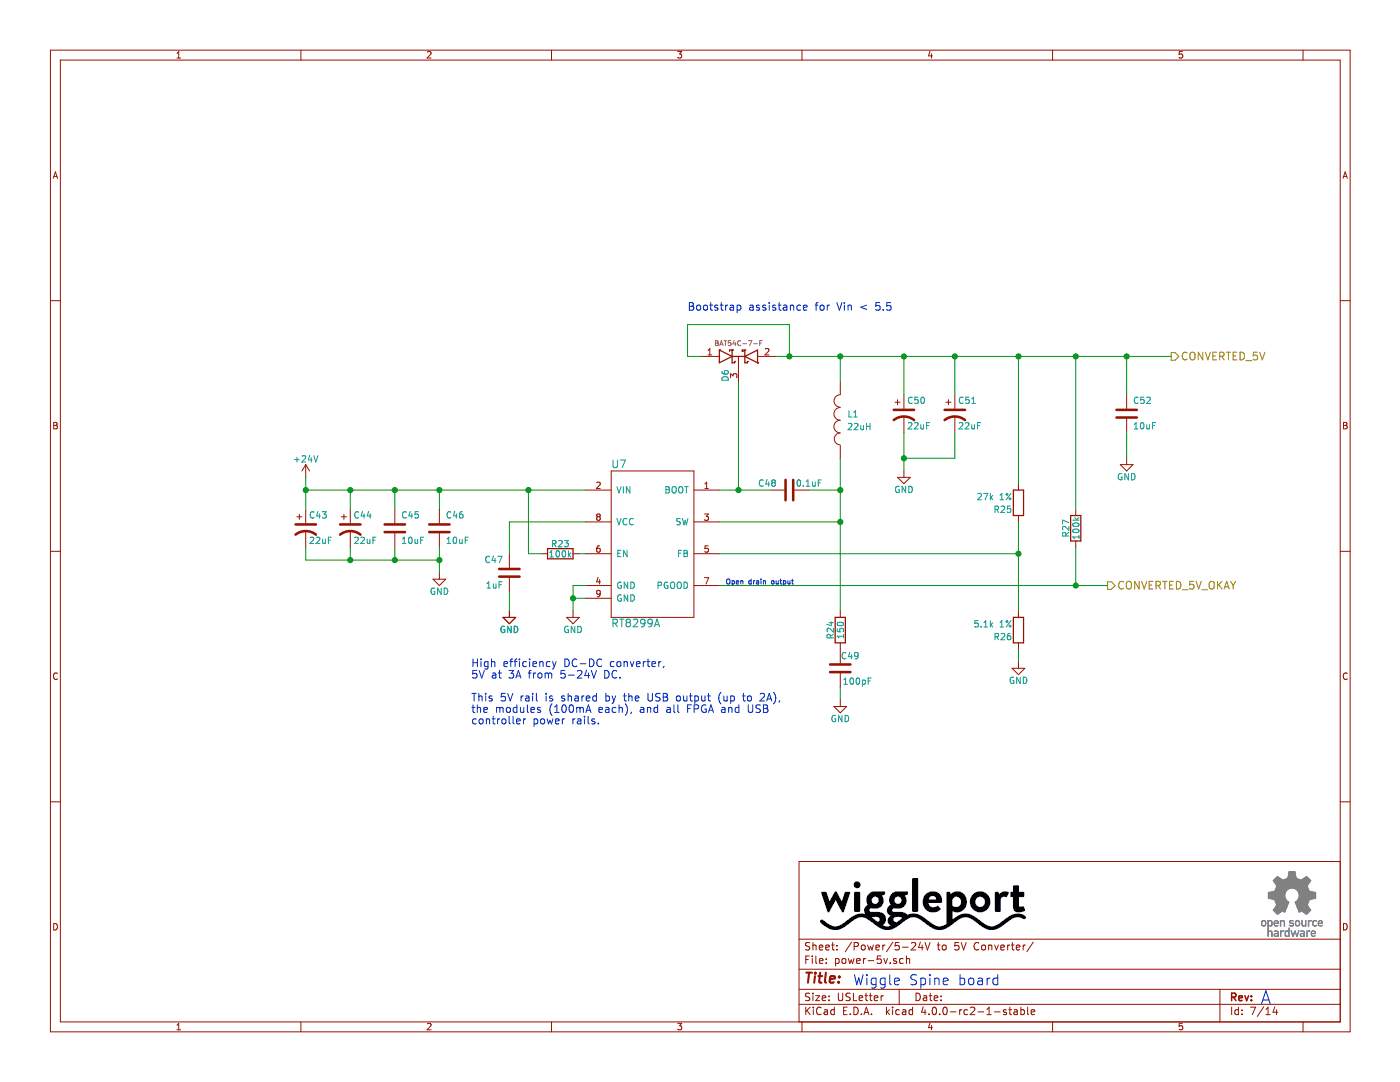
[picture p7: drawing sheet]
EESchema Schematic File Version 2
LIBS:power
LIBS:device
LIBS:transistors
LIBS:conn
LIBS:linear
LIBS:regul
LIBS:74xx
LIBS:cmos4000
LIBS:adc-dac
LIBS:memory
LIBS:xilinx
LIBS:microcontrollers
LIBS:dsp
LIBS:microchip
LIBS:analog_switches
LIBS:motorola
LIBS:texas
LIBS:intel
LIBS:audio
LIBS:interface
LIBS:digital-audio
LIBS:philips
LIBS:display
LIBS:cypress
LIBS:siliconi
LIBS:opto
LIBS:atmel
LIBS:contrib
LIBS:valves
LIBS:ftdi
LIBS:Lattice
LIBS:silabs
LIBS:Cypress_cy8c5xlp
LIBS:Cypress_PSoC
LIBS:Lattice_iCE_FPGA
LIBS:xess
LIBS:xilinx6s
LIBS:xilinx6v
LIBS:xilinx7
LIBS:wiggle-spine-cache
EELAYER 25 0
EELAYER END
$Descr USLetter 11000 8500
encoding utf-8
Sheet 7 14
Title ""
Date ""
Rev ""
Comp ""
Comment1 ""
Comment2 ""
Comment3 ""
Comment4 ""
$EndDescr
$Comp
L R R23
U 1 1
P 4400 4350
F 0 "R23" V 4480 4350 50  0000 C CNN
F 1 "100k" V 4400 4350 50  0000 C CNN
F 2 "Resistors_SMD:R_0805" V 4330 4350 30  0001 C CNN
F 3 "https://www.seielect.com/Catalog/SEI-RMCF_RMCP.pdf" H 4400 4350 30  0001 C CNN
F 4 "Digikey" V 4400 4350 60  0001 C CNN "Vend1"
F 5 "Stackpole" V 4400 4350 60  0001 C CNN "Mfg1"
F 6 "RMCF0805JT100K" V 4400 4350 60  0001 C CNN "Mfg1Id"
F 7 "RMCF0805JT100KCT-ND" V 4400 4350 60  0001 C CNN "Vend1Id"
F 8 "0.00320" V 4400 4350 60  0001 C CNN "RefPrice1k"
	1    4400 4350
	0    -1   -1   0   
$EndComp
$Comp
L +24V #PWR0123
U 1 1
P 2400 3750
F 0 "#PWR0123" H 2400 3600 50  0001 C CNN
F 1 "+24V" H 2400 3890 50  0000 C CNN
F 2 "" H 2400 3750 60  0000 C CNN
F 3 "" H 2400 3750 60  0000 C CNN
	1    2400 3750
	1    0    0    -1  
$EndComp
$Comp
L C C47
U 1 1
P 4000 4500
F 0 "C47" H 3950 4600 50  0000 R CNN
F 1 "1uF" H 3950 4400 50  0000 R CNN
F 2 "Capacitors_SMD:C_0805" H 4038 4350 30  0001 C CNN
F 3 "http://www.murata.com/~/media/webrenewal/support/library/catalog/products/capacitor/mlcc/c02e.ashx" H 4000 4500 60  0001 C CNN
F 4 "GRM219R61H105KA73D" H 4050 4300 39  0001 L BNN "Mfg1Id"
F 5 "Murata" H 4000 4500 60  0001 C CNN "Mfg1"
F 6 "Digikey" H 4000 4500 60  0001 C CNN "Vend1"
F 7 "490-10743-2-ND" H 4000 4500 60  0001 C CNN "Vend1Id"
F 8 "0.03980" H 4000 4500 60  0001 C CNN "RefPrice1k"
	1    4000 4500
	1    0    0    -1  
$EndComp
$Comp
L RT8299A U7
U 1 1
P 5050 3650
F 0 "U7" H 4800 3650 60  0000 L CNN
F 1 "RT8299A" H 4800 2400 60  0000 L CNN
F 2 "Housings_SOIC:SOIC-8-1EP_3.9x4.9mm_Pitch1.27mm" H 5050 3650 60  0001 C CNN
F 3 "http://www.richtek.com/assets/product_file/RT8299A/DS8299A-03.pdf" H 5050 3650 60  0001 C CNN
F 4 "Digikey" H 5050 3650 60  0001 C CNN "Vend1"
F 5 "1028-1295-1-ND" H 5050 3650 60  0001 C CNN "Vend1Id"
F 6 "Richtek" H 5050 3650 60  0001 C CNN "Mfg1"
F 7 "RT8299AZSP" H 5050 3650 60  0001 C CNN "Mfg1Id"
F 8 "0.37752" H 5050 3650 60  0001 C CNN "RefPrice1k"
	1    5050 3650
	1    0    0    -1  
$EndComp
$Comp
L C C48
U 1 1
P 6200 3850
F 0 "C48" V 6150 3750 50  0000 R CNN
F 1 "0.1uF" V 6150 3900 50  0000 L CNN
F 2 "Capacitors_SMD:C_0805" H 6238 3700 30  0001 C CNN
F 3 "http://psearch.murata.com/capacitor/product/GRM21BR71H104MA01%23.pdf" H 6200 3850 60  0001 C CNN
F 4 "0.01880" V 6200 3850 60  0001 C CNN "RefPrice1k"
F 5 "490-9672-2-ND" V 6200 3850 60  0001 C CNN "Vend1Id"
F 6 "Digikey" V 6200 3850 60  0001 C CNN "Vend1"
F 7 "Murata" V 6200 3850 60  0001 C CNN "Mfg1"
F 8 "GRM21BR71H104MA01L" V 6200 3850 60  0001 C CNN "Mfg1Id"
	1    6200 3850
	0    1    1    0   
$EndComp
$Comp
L INDUCTOR L1
U 1 1
P 6600 3300
F 0 "L1" H 6500 3250 50  0000 C CNN
F 1 "22uH" H 6450 3350 50  0000 C CNN
F 2 "Inductors_NEOSID:Neosid_Inductor_SM-NE127" H 6600 3300 60  0001 C CNN
F 3 "http://www.bourns.com/docs/Product-Datasheets/SRR1280.pdf" H 6600 3300 60  0001 C CNN
F 4 "SRR1280-220MTR-ND" V 6600 3300 60  0001 C CNN "Vend1Id"
F 5 "Bourns" V 6600 3300 60  0001 C CNN "Mfg1"
F 6 "SRR1280-220M" V 6600 3300 60  0001 C CNN "Mfg1Id"
F 7 "Digikey" V 6600 3300 60  0001 C CNN "Vend1"
F 8 "0.42160" V 6600 3300 60  0001 C CNN "RefPrice1k"
	1    6600 3300
	-1   0    0    1   
$EndComp
$Comp
L R R24
U 1 1
P 6600 4950
F 0 "R24" V 6680 4950 50  0000 C CNN
F 1 "150" V 6600 4950 50  0000 C CNN
F 2 "Resistors_SMD:R_0805" V 6530 4950 30  0001 C CNN
F 3 "https://www.seielect.com/Catalog/SEI-RMCF_RMCP.pdf" H 6600 4950 30  0001 C CNN
F 4 "0.0032" V 6600 4950 60  0001 C CNN "RefPrice1k"
F 5 "RMCF0805JT150RCT-ND" V 6600 4950 60  0001 C CNN "Vend1Id"
F 6 "Digikey" V 6600 4950 60  0001 C CNN "Vend1"
F 7 "Stackpole" V 6600 4950 60  0001 C CNN "Mfg1"
F 8 "RMCF0805JT150R" V 6600 4950 60  0001 C CNN "Mfg1Id"
	1    6600 4950
	-1   0    0    1   
$EndComp
$Comp
L C C49
U 1 1
P 6600 5250
F 0 "C49" H 6450 5150 50  0000 L CNN
F 1 "100pF" H 6350 5350 50  0000 L CNN
F 2 "Capacitors_SMD:C_0805" H 6638 5100 30  0001 C CNN
F 3 "http://psearch.murata.com/capacitor/product/GRM21BR71H104MA01%23.pdf" H 6600 5250 60  0001 C CNN
F 4 "0.02130" V 6600 5250 60  0001 C CNN "RefPrice1k"
F 5 "490-1615-1-ND" V 6600 5250 60  0001 C CNN "Vend1Id"
F 6 "Digikey" V 6600 5250 60  0001 C CNN "Vend1"
F 7 "Murata" V 6600 5250 60  0001 C CNN "Mfg1"
F 8 "GRM2165C1H101JA01D" V 6600 5250 60  0001 C CNN "Mfg1Id"
	1    6600 5250
	-1   0    0    1   
$EndComp
$Comp
L R R26
U 1 1
P 8000 4950
F 0 "R26" H 8050 5000 50  0000 L CNN
F 1 "5.1k 1%" H 8050 4900 50  0000 L CNN
F 2 "Resistors_SMD:R_0805" V 7930 4950 30  0001 C CNN
F 3 "https://www.seielect.com/Catalog/SEI-RMCF_RMCP.pdf" H 8000 4950 30  0001 C CNN
F 4 "Digikey" V 8000 4950 60  0001 C CNN "Vend1"
F 5 "Stackpole" V 8000 4950 60  0001 C CNN "Mfg1"
F 6 "RMCF0805FT5K10" V 8000 4950 60  0001 C CNN "Mfg1Id"
F 7 "RMCF0805FT5K10CT-ND" V 8000 4950 60  0001 C CNN "Vend1Id"
F 8 "0.00448" V 8000 4950 60  0001 C CNN "RefPrice1k"
	1    8000 4950
	-1   0    0    1   
$EndComp
$Comp
L R R25
U 1 1
P 8000 3950
F 0 "R25" H 8050 4000 50  0000 L CNN
F 1 "27k 1%" H 8050 3900 50  0000 L CNN
F 2 "Resistors_SMD:R_0805" V 7930 3950 30  0001 C CNN
F 3 "https://www.seielect.com/Catalog/SEI-RMCF_RMCP.pdf" H 8000 3950 30  0001 C CNN
F 4 "Digikey" V 8000 3950 60  0001 C CNN "Vend1"
F 5 "Stackpole" V 8000 3950 60  0001 C CNN "Mfg1"
F 6 "RMCF0805FT27K0" V 8000 3950 60  0001 C CNN "Mfg1Id"
F 7 "RMCF0805FT27K0CT-ND" V 8000 3950 60  0001 C CNN "Vend1Id"
F 8 "0.00448" V 8000 3950 60  0001 C CNN "RefPrice1k"
	1    8000 3950
	-1   0    0    1   
$EndComp
Text HLabel 9200 2800 2    60   Output ~ 0
CONVERTED_5V
$Comp
L R R27
U 1 1
P 8450 4150
F 0 "R27" V 8530 4150 50  0000 C CNN
F 1 "100k" V 8450 4150 50  0000 C CNN
F 2 "Resistors_SMD:R_0805" V 8380 4150 30  0001 C CNN
F 3 "https://www.seielect.com/Catalog/SEI-RMCF_RMCP.pdf" H 8450 4150 30  0001 C CNN
F 4 "Digikey" V 8450 4150 60  0001 C CNN "Vend1"
F 5 "Stackpole" V 8450 4150 60  0001 C CNN "Mfg1"
F 6 "RMCF0805JT100K" V 8450 4150 60  0001 C CNN "Mfg1Id"
F 7 "RMCF0805JT100KCT-ND" V 8450 4150 60  0001 C CNN "Vend1Id"
F 8 "0.00320" V 8450 4150 60  0001 C CNN "RefPrice1k"
	1    8450 4150
	-1   0    0    1   
$EndComp
$Comp
L GND #PWR0124
U 1 1
P 6600 5500
F 0 "#PWR0124" H 6600 5250 50  0001 C CNN
F 1 "GND" H 6600 5350 50  0000 C CNN
F 2 "" H 6600 5500 60  0000 C CNN
F 3 "" H 6600 5500 60  0000 C CNN
	1    6600 5500
	1    0    0    -1  
$EndComp
Text HLabel 8700 4600 2    60   Output ~ 0
CONVERTED_5V_OKAY
$Comp
L D_Schottky_x2_KCom_AAK D6
U 1 1
P 5800 2800
F 0 "D6" V 5700 2650 50  0000 C CNN
F 1 "BAT54 2x common cathode" H 5800 2900 50  0001 C CNN
F 2 "TO_SOT_Packages_SMD:SOT-23" H 5800 2800 60  0001 C CNN
F 3 "http://www.diodes.com/_files/datasheets/ds11005.pdf" H 5800 2800 60  0001 C CNN
F 4 "Diodes Inc" H 5800 2950 39  0001 C CNN "Mfg1"
F 5 "BAT54C-7-F" H 5800 2900 39  0000 C CNN "Mfg1Id"
F 6 "BAT54C-FDICT-ND" V 5800 2800 60  0001 C CNN "Vend1Id"
F 7 ".03955" V 5800 2800 60  0001 C CNN "RefPrice1k"
F 8 "Digikey" V 5800 2800 60  0001 C CNN "Vend1"
	1    5800 2800
	1    0    0    -1  
$EndComp
Text Notes 5700 4600 0    39   ~ 0
Open drain output
Text Notes 5400 2450 0    60   ~ 0
Bootstrap assistance for Vin < 5.5
Text Notes 6700 7750 0    79   ~ 0
Wiggle Spine board
Text Notes 9900 7900 0    102  ~ 0
A
Text Notes 3700 5700 0    60   ~ 0
High efficiency DC-DC converter,\n5V at 3A from 5-24V DC.\n\nThis 5V rail is shared by the USB output (up to 2A),\nthe modules (100mA each), and all FPGA and USB\ncontroller power rails.
$Comp
L CP1 C50
U 1 1
P 7100 3250
F 0 "C50" H 7125 3350 50  0000 L CNN
F 1 "22uF" H 7125 3150 50  0000 L CNN
F 2 "Capacitors_SMD:c_elec_6.3x7.7" H 7100 3250 60  0001 C CNN
F 3 "http://nichicon-us.com/english/products/pdfs/e-cd.pdf" H 7100 3250 60  0001 C CNN
F 4 "Digikey" H 7100 3250 60  0001 C CNN "Vend1"
F 5 "493-6180-2-ND" H 7100 3250 60  0001 C CNN "Vend1Id"
F 6 "Nichicon" H 7100 3250 60  0001 C CNN "Mfg1"
F 7 "UCD1H220MCL1GS" H 7100 3250 60  0001 C CNN "Mfg1Id"
F 8 "0.10868" H 7100 3250 60  0001 C CNN "RefPrice1k"
	1    7100 3250
	1    0    0    -1  
$EndComp
$Comp
L CP1 C51
U 1 1
P 7500 3250
F 0 "C51" H 7525 3350 50  0000 L CNN
F 1 "22uF" H 7525 3150 50  0000 L CNN
F 2 "Capacitors_SMD:c_elec_6.3x7.7" H 7500 3250 60  0001 C CNN
F 3 "http://nichicon-us.com/english/products/pdfs/e-cd.pdf" H 7500 3250 60  0001 C CNN
F 4 "Digikey" H 7500 3250 60  0001 C CNN "Vend1"
F 5 "493-6180-2-ND" H 7500 3250 60  0001 C CNN "Vend1Id"
F 6 "Nichicon" H 7500 3250 60  0001 C CNN "Mfg1"
F 7 "UCD1H220MCL1GS" H 7500 3250 60  0001 C CNN "Mfg1Id"
F 8 "0.10868" H 7500 3250 60  0001 C CNN "RefPrice1k"
	1    7500 3250
	1    0    0    -1  
$EndComp
$Comp
L GND #PWR0125
U 1 1
P 8000 5200
F 0 "#PWR0125" H 8000 4950 50  0001 C CNN
F 1 "GND" H 8000 5050 50  0000 C CNN
F 2 "" H 8000 5200 60  0000 C CNN
F 3 "" H 8000 5200 60  0000 C CNN
	1    8000 5200
	1    0    0    -1  
$EndComp
$Comp
L GND #PWR0126
U 1 1
P 7100 3700
F 0 "#PWR0126" H 7100 3450 50  0001 C CNN
F 1 "GND" H 7100 3550 50  0000 C CNN
F 2 "" H 7100 3700 60  0000 C CNN
F 3 "" H 7100 3700 60  0000 C CNN
	1    7100 3700
	1    0    0    -1  
$EndComp
$Comp
L C C52
U 1 1
P 8850 3250
F 0 "C52" H 8900 3350 50  0000 L CNN
F 1 "10uF " H 8900 3150 50  0000 L CNN
F 2 "Capacitors_SMD:C_1206" H 8888 3100 30  0001 C CNN
F 3 "http://www.murata.com/~/media/webrenewal/support/library/catalog/products/capacitor/mlcc/c02e.ashx" H 8850 3250 60  0001 C CNN
F 4 "GRM31CR61H106MA12L" H 8900 3050 39  0001 L BNN "Mfg1Id"
F 5 "Murata" H 8850 3250 60  0001 C CNN "Mfg1"
F 6 "Digikey" H 8850 3250 60  0001 C CNN "Vend1"
F 7 "490-10756-2-ND" H 8850 3250 60  0001 C CNN "Vend1Id"
F 8 "0.07429" H 8850 3250 60  0001 C CNN "RefPrice1k"
	1    8850 3250
	1    0    0    -1  
$EndComp
$Comp
L GND #PWR0127
U 1 1
P 8850 3600
F 0 "#PWR0127" H 8850 3350 50  0001 C CNN
F 1 "GND" H 8850 3450 50  0000 C CNN
F 2 "" H 8850 3600 60  0000 C CNN
F 3 "" H 8850 3600 60  0000 C CNN
	1    8850 3600
	1    0    0    -1  
$EndComp
Connection ~ 5800 3850
Wire Wire Line
	5800 3000 5800 3850
Connection ~ 6200 2800
Wire Wire Line
	5400 2800 5500 2800
Wire Wire Line
	5400 2550 5400 2800
Wire Wire Line
	6200 2550 5400 2550
Wire Wire Line
	6200 2800 6200 2550
Connection ~ 6600 2800
Connection ~ 8450 4600
Wire Wire Line
	6600 5400 6600 5500
Wire Wire Line
	8000 5100 8000 5200
Connection ~ 8000 2800
Wire Wire Line
	8000 2800 8000 3800
Connection ~ 8450 2800
Wire Wire Line
	8450 2800 8450 4000
Wire Wire Line
	6100 2800 9200 2800
Wire Wire Line
	6600 3000 6600 2800
Wire Wire Line
	8450 4600 8450 4300
Wire Wire Line
	5650 4600 8700 4600
Connection ~ 8000 4350
Wire Wire Line
	8000 4100 8000 4800
Wire Wire Line
	5650 4350 8000 4350
Connection ~ 6600 4100
Wire Wire Line
	6600 4100 5650 4100
Connection ~ 6600 3850
Wire Wire Line
	6600 3600 6600 4800
Wire Wire Line
	6350 3850 6600 3850
Wire Wire Line
	4000 4100 4000 4350
Wire Wire Line
	4000 4100 4600 4100
Connection ~ 3450 3850
Wire Wire Line
	3450 3850 3450 4000
Wire Wire Line
	5650 3850 6050 3850
Wire Wire Line
	4150 3850 4150 4350
Connection ~ 4150 3850
Wire Wire Line
	7100 3400 7100 3700
Wire Wire Line
	7100 3600 7500 3600
Wire Wire Line
	7500 3600 7500 3400
Connection ~ 7100 3600
Wire Wire Line
	7100 3100 7100 2800
Connection ~ 7100 2800
Wire Wire Line
	7500 3100 7500 2800
Connection ~ 7500 2800
Wire Wire Line
	8850 3100 8850 2800
Connection ~ 8850 2800
Wire Wire Line
	8850 3400 8850 3600
Wire Wire Line
	4550 4350 4600 4350
Wire Wire Line
	4150 4350 4250 4350
$Comp
L CP1 C43
U 1 1
P 2400 4150
F 0 "C43" H 2425 4250 50  0000 L CNN
F 1 "22uF" H 2425 4050 50  0000 L CNN
F 2 "Capacitors_SMD:c_elec_6.3x7.7" H 2400 4150 60  0001 C CNN
F 3 "http://nichicon-us.com/english/products/pdfs/e-cd.pdf" H 2400 4150 60  0001 C CNN
F 4 "Digikey" H 2400 4150 60  0001 C CNN "Vend1"
F 5 "493-6180-2-ND" H 2400 4150 60  0001 C CNN "Vend1Id"
F 6 "Nichicon" H 2400 4150 60  0001 C CNN "Mfg1"
F 7 "UCD1H220MCL1GS" H 2400 4150 60  0001 C CNN "Mfg1Id"
F 8 "0.10868" H 2400 4150 60  0001 C CNN "RefPrice1k"
	1    2400 4150
	1    0    0    -1  
$EndComp
$Comp
L CP1 C44
U 1 1
P 2750 4150
F 0 "C44" H 2775 4250 50  0000 L CNN
F 1 "22uF" H 2775 4050 50  0000 L CNN
F 2 "Capacitors_SMD:c_elec_6.3x7.7" H 2750 4150 60  0001 C CNN
F 3 "http://nichicon-us.com/english/products/pdfs/e-cd.pdf" H 2750 4150 60  0001 C CNN
F 4 "Digikey" H 2750 4150 60  0001 C CNN "Vend1"
F 5 "493-6180-2-ND" H 2750 4150 60  0001 C CNN "Vend1Id"
F 6 "Nichicon" H 2750 4150 60  0001 C CNN "Mfg1"
F 7 "UCD1H220MCL1GS" H 2750 4150 60  0001 C CNN "Mfg1Id"
F 8 "0.10868" H 2750 4150 60  0001 C CNN "RefPrice1k"
	1    2750 4150
	1    0    0    -1  
$EndComp
$Comp
L C C46
U 1 1
P 3450 4150
F 0 "C46" H 3500 4250 50  0000 L CNN
F 1 "10uF " H 3500 4050 50  0000 L CNN
F 2 "Capacitors_SMD:C_1206" H 3488 4000 30  0001 C CNN
F 3 "http://www.murata.com/~/media/webrenewal/support/library/catalog/products/capacitor/mlcc/c02e.ashx" H 3450 4150 60  0001 C CNN
F 4 "GRM31CR61H106MA12L" H 3500 3950 39  0001 L BNN "Mfg1Id"
F 5 "Murata" H 3450 4150 60  0001 C CNN "Mfg1"
F 6 "Digikey" H 3450 4150 60  0001 C CNN "Vend1"
F 7 "490-10756-2-ND" H 3450 4150 60  0001 C CNN "Vend1Id"
F 8 "0.07429" H 3450 4150 60  0001 C CNN "RefPrice1k"
	1    3450 4150
	1    0    0    -1  
$EndComp
$Comp
L GND #PWR0128
U 1 1
P 4500 4800
F 0 "#PWR0128" H 4500 4550 50  0001 C CNN
F 1 "GND" H 4500 4650 50  0000 C CNN
F 2 "" H 4500 4800 60  0000 C CNN
F 3 "" H 4500 4800 60  0000 C CNN
	1    4500 4800
	1    0    0    -1  
$EndComp
$Comp
L GND #PWR0129
U 1 1
P 4000 4800
F 0 "#PWR0129" H 4000 4550 50  0001 C CNN
F 1 "GND" H 4000 4650 50  0000 C CNN
F 2 "" H 4000 4800 60  0000 C CNN
F 3 "" H 4000 4800 60  0000 C CNN
	1    4000 4800
	1    0    0    -1  
$EndComp
Wire Wire Line
	4000 4650 4000 4800
Wire Wire Line
	4500 4600 4500 4800
Wire Wire Line
	4500 4600 4600 4600
Wire Wire Line
	4600 4700 4500 4700
Connection ~ 4500 4700
$Comp
L GND #PWR0130
U 1 1
P 4000 4800
F 0 "#PWR0130" H 4000 4550 50  0001 C CNN
F 1 "GND" H 4000 4650 50  0000 C CNN
F 2 "" H 4000 4800 60  0000 C CNN
F 3 "" H 4000 4800 60  0000 C CNN
	1    4000 4800
	1    0    0    -1  
$EndComp
$Comp
L GND #PWR0131
U 1 1
P 3450 4500
F 0 "#PWR0131" H 3450 4250 50  0001 C CNN
F 1 "GND" H 3450 4350 50  0000 C CNN
F 2 "" H 3450 4500 60  0000 C CNN
F 3 "" H 3450 4500 60  0000 C CNN
	1    3450 4500
	1    0    0    -1  
$EndComp
Wire Wire Line
	3450 4300 3450 4500
$Comp
L C C45
U 1 1
P 3100 4150
F 0 "C45" H 3150 4250 50  0000 L CNN
F 1 "10uF " H 3150 4050 50  0000 L CNN
F 2 "Capacitors_SMD:C_1206" H 3138 4000 30  0001 C CNN
F 3 "http://www.murata.com/~/media/webrenewal/support/library/catalog/products/capacitor/mlcc/c02e.ashx" H 3100 4150 60  0001 C CNN
F 4 "GRM31CR61H106MA12L" H 3150 3950 39  0001 L BNN "Mfg1Id"
F 5 "Murata" H 3100 4150 60  0001 C CNN "Mfg1"
F 6 "Digikey" H 3100 4150 60  0001 C CNN "Vend1"
F 7 "490-10756-2-ND" H 3100 4150 60  0001 C CNN "Vend1Id"
F 8 "0.07429" H 3100 4150 60  0001 C CNN "RefPrice1k"
	1    3100 4150
	1    0    0    -1  
$EndComp
Wire Wire Line
	2400 4400 3450 4400
Wire Wire Line
	3100 4400 3100 4300
Connection ~ 3450 4400
Wire Wire Line
	2750 4400 2750 4300
Connection ~ 3100 4400
Wire Wire Line
	2400 4400 2400 4300
Connection ~ 2750 4400
Wire Wire Line
	3100 3850 3100 4000
Wire Wire Line
	2750 3850 2750 4000
Connection ~ 3100 3850
Wire Wire Line
	2400 3750 2400 4000
Connection ~ 2750 3850
Connection ~ 2400 3850
Wire Wire Line
	2400 3850 4600 3850
$EndSCHEMATC
